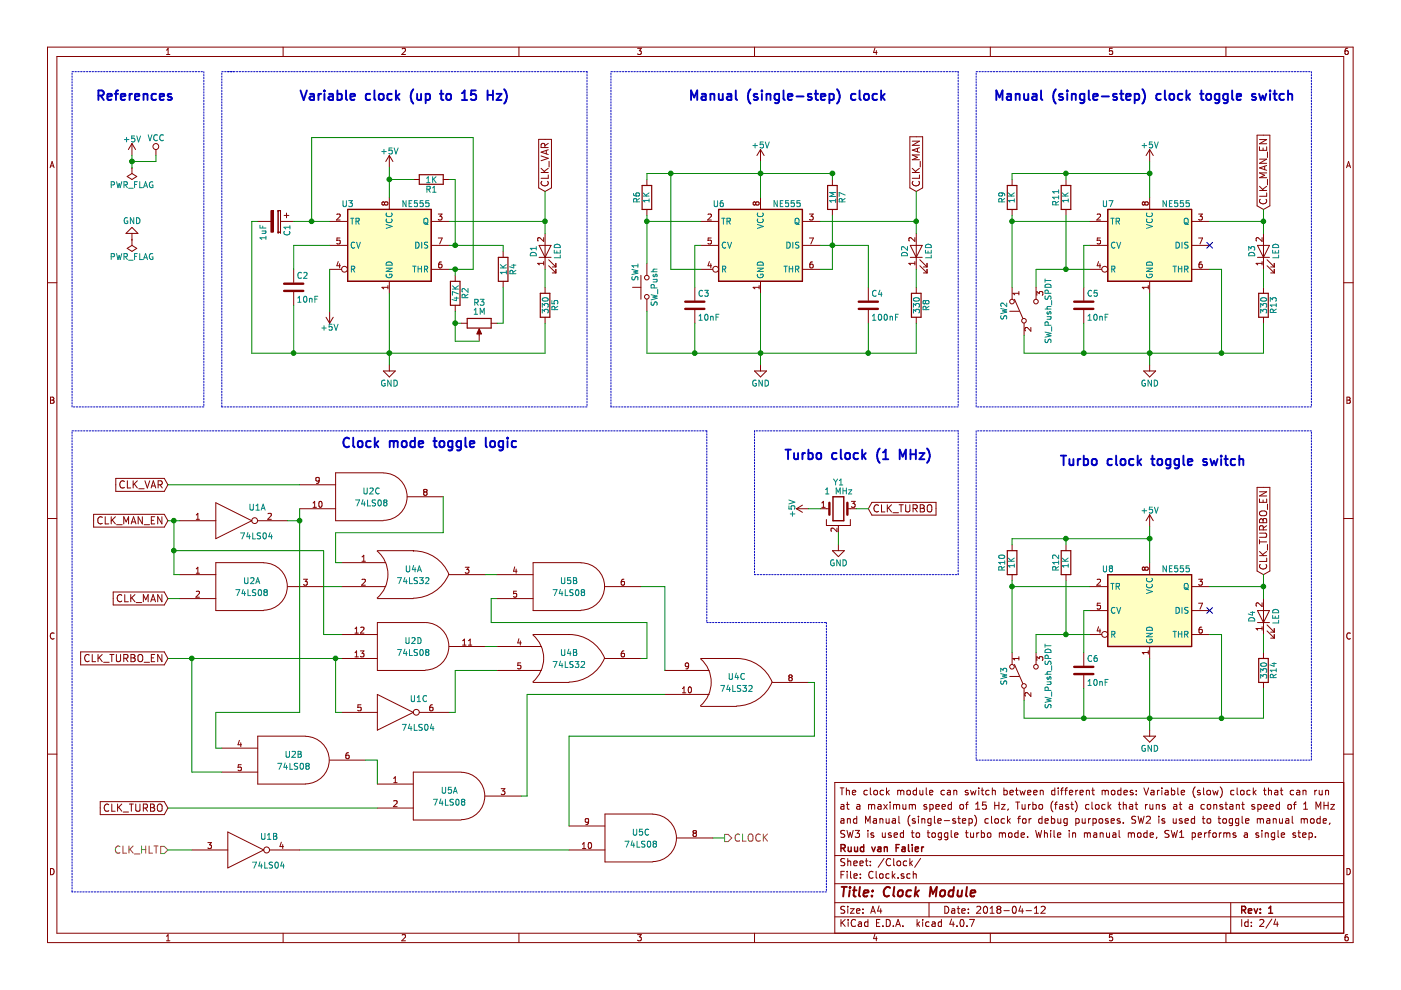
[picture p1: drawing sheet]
EESchema Schematic File Version 2
LIBS:power
LIBS:device
LIBS:switches
LIBS:relays
LIBS:motors
LIBS:transistors
LIBS:conn
LIBS:linear
LIBS:regul
LIBS:74xx
LIBS:cmos4000
LIBS:adc-dac
LIBS:memory
LIBS:xilinx
LIBS:microcontrollers
LIBS:dsp
LIBS:microchip
LIBS:analog_switches
LIBS:motorola
LIBS:texas
LIBS:intel
LIBS:audio
LIBS:interface
LIBS:digital-audio
LIBS:philips
LIBS:display
LIBS:cypress
LIBS:siliconi
LIBS:opto
LIBS:atmel
LIBS:contrib
LIBS:valves
LIBS:TTL-Computer-cache
EELAYER 25 0
EELAYER END
$Descr A4 11693 8268
encoding utf-8
Sheet 2 4
Title "Clock Module"
Date "2018-04-12"
Rev "1"
Comp "Ruud van Falier"
Comment1 "SW3 is used to toggle turbo mode. While in manual mode, SW1 performs a single step."
Comment2 "and Manual (single-step) clock for debug purposes. SW2 is used to toggle manual mode,"
Comment3 "at a maximum speed of 15 Hz, Turbo (fast) clock that runs at a constant speed of 1 MHz"
Comment4 "The clock module can switch between different modes: Variable (slow) clock that can run"
$EndDescr
$Comp
L NE555 U3
U 1 1
P 3250 2050
F 0 "U3" H 2850 2400 50  0000 L CNN
F 1 "NE555" H 3350 2400 50  0000 L CNN
F 2 "" H 3250 2050 50  0001 C CNN
F 3 "" H 3250 2050 50  0001 C CNN
	1    3250 2050
	1    0    0    -1  
$EndComp
$Comp
L CP C1
U 1 1
P 2300 1850
F 0 "C1" H 2325 1950 50  0000 L CNN
F 1 "1uF" H 2325 1750 50  0000 L CNN
F 2 "" H 2338 1700 50  0001 C CNN
F 3 "" H 2300 1850 50  0001 C CNN
	1    2300 1850
	0    1    1    0   
$EndComp
$Comp
L LED D1
U 1 1
P 4550 2100
F 0 "D1" H 4550 2200 50  0000 C CNN
F 1 "LED" H 4550 2000 50  0000 C CNN
F 2 "" H 4550 2100 50  0001 C CNN
F 3 "" H 4550 2100 50  0001 C CNN
	1    4550 2100
	0    -1   -1   0   
$EndComp
$Comp
L R R5
U 1 1
P 4550 2550
F 0 "R5" V 4630 2550 50  0000 C CNN
F 1 "330" V 4550 2550 50  0000 C CNN
F 2 "" V 4480 2550 50  0001 C CNN
F 3 "" H 4550 2550 50  0001 C CNN
	1    4550 2550
	1    0    0    -1  
$EndComp
$Comp
L +5V #PWR01
U 1 1
P 3250 1400
F 0 "#PWR01" H 3250 1250 50  0001 C CNN
F 1 "+5V" H 3250 1540 50  0000 C CNN
F 2 "" H 3250 1400 50  0001 C CNN
F 3 "" H 3250 1400 50  0001 C CNN
	1    3250 1400
	1    0    0    -1  
$EndComp
$Comp
L C C2
U 1 1
P 2450 2400
F 0 "C2" H 2475 2500 50  0000 L CNN
F 1 "10nF" H 2475 2300 50  0000 L CNN
F 2 "" H 2488 2250 50  0001 C CNN
F 3 "" H 2450 2400 50  0001 C CNN
	1    2450 2400
	1    0    0    -1  
$EndComp
$Comp
L +5V #PWR02
U 1 1
P 2750 2600
F 0 "#PWR02" H 2750 2450 50  0001 C CNN
F 1 "+5V" H 2750 2740 50  0000 C CNN
F 2 "" H 2750 2600 50  0001 C CNN
F 3 "" H 2750 2600 50  0001 C CNN
	1    2750 2600
	-1   0    0    1   
$EndComp
$Comp
L POT R3
U 1 1
P 4000 2700
F 0 "R3" V 3825 2700 50  0000 C CNN
F 1 "1M" V 3900 2700 50  0000 C CNN
F 2 "" H 4000 2700 50  0001 C CNN
F 3 "" H 4000 2700 50  0001 C CNN
	1    4000 2700
	0    1    1    0   
$EndComp
$Comp
L R R1
U 1 1
P 3600 1500
F 0 "R1" V 3680 1500 50  0000 C CNN
F 1 "1K" V 3600 1500 50  0000 C CNN
F 2 "" V 3530 1500 50  0001 C CNN
F 3 "" H 3600 1500 50  0001 C CNN
	1    3600 1500
	0    1    1    0   
$EndComp
$Comp
L R R4
U 1 1
P 4200 2250
F 0 "R4" V 4280 2250 50  0000 C CNN
F 1 "1K" V 4200 2250 50  0000 C CNN
F 2 "" V 4130 2250 50  0001 C CNN
F 3 "" H 4200 2250 50  0001 C CNN
	1    4200 2250
	1    0    0    -1  
$EndComp
$Comp
L GND #PWR03
U 1 1
P 3250 3050
F 0 "#PWR03" H 3250 2800 50  0001 C CNN
F 1 "GND" H 3250 2900 50  0000 C CNN
F 2 "" H 3250 3050 50  0001 C CNN
F 3 "" H 3250 3050 50  0001 C CNN
	1    3250 3050
	1    0    0    -1  
$EndComp
$Comp
L +5V #PWR04
U 1 1
P 1100 1300
F 0 "#PWR04" H 1100 1150 50  0001 C CNN
F 1 "+5V" H 1100 1440 50  0000 C CNN
F 2 "" H 1100 1300 50  0001 C CNN
F 3 "" H 1100 1300 50  0001 C CNN
	1    1100 1300
	1    0    0    -1  
$EndComp
$Comp
L GND #PWR05
U 1 1
P 1100 2000
F 0 "#PWR05" H 1100 1750 50  0001 C CNN
F 1 "GND" H 1100 1850 50  0000 C CNN
F 2 "" H 1100 2000 50  0001 C CNN
F 3 "" H 1100 2000 50  0001 C CNN
	1    1100 2000
	-1   0    0    1   
$EndComp
$Comp
L PWR_FLAG #FLG06
U 1 1
P 1100 1400
F 0 "#FLG06" H 1100 1475 50  0001 C CNN
F 1 "PWR_FLAG" H 1100 1550 50  0000 C CNN
F 2 "" H 1100 1400 50  0001 C CNN
F 3 "" H 1100 1400 50  0001 C CNN
	1    1100 1400
	-1   0    0    1   
$EndComp
Text GLabel 4550 1600 1    60   Input ~ 0
CLK_VAR
$Comp
L R R2
U 1 1
P 3800 2450
F 0 "R2" V 3880 2450 50  0000 C CNN
F 1 "47K" V 3800 2450 50  0000 C CNN
F 2 "" V 3730 2450 50  0001 C CNN
F 3 "" H 3800 2450 50  0001 C CNN
	1    3800 2450
	1    0    0    -1  
$EndComp
Text Notes 2500 850  0    79   ~ 16
Variable clock (up to 15 Hz)
Text Notes 5750 850  0    79   ~ 16
Manual (single-step) clock
$Comp
L NE555 U6
U 1 1
P 6350 2050
F 0 "U6" H 5950 2400 50  0000 L CNN
F 1 "NE555" H 6450 2400 50  0000 L CNN
F 2 "" H 6350 2050 50  0001 C CNN
F 3 "" H 6350 2050 50  0001 C CNN
	1    6350 2050
	1    0    0    -1  
$EndComp
$Comp
L +5V #PWR07
U 1 1
P 6350 1350
F 0 "#PWR07" H 6350 1200 50  0001 C CNN
F 1 "+5V" H 6350 1490 50  0000 C CNN
F 2 "" H 6350 1350 50  0001 C CNN
F 3 "" H 6350 1350 50  0001 C CNN
	1    6350 1350
	1    0    0    -1  
$EndComp
$Comp
L GND #PWR08
U 1 1
P 6350 3050
F 0 "#PWR08" H 6350 2800 50  0001 C CNN
F 1 "GND" H 6350 2900 50  0000 C CNN
F 2 "" H 6350 3050 50  0001 C CNN
F 3 "" H 6350 3050 50  0001 C CNN
	1    6350 3050
	1    0    0    -1  
$EndComp
$Comp
L R R6
U 1 1
P 5400 1650
F 0 "R6" V 5480 1650 50  0000 C CNN
F 1 "1K" V 5400 1650 50  0000 C CNN
F 2 "" V 5330 1650 50  0001 C CNN
F 3 "" H 5400 1650 50  0001 C CNN
	1    5400 1650
	-1   0    0    1   
$EndComp
$Comp
L R R7
U 1 1
P 6950 1650
F 0 "R7" V 7030 1650 50  0000 C CNN
F 1 "1M" V 6950 1650 50  0000 C CNN
F 2 "" V 6880 1650 50  0001 C CNN
F 3 "" H 6950 1650 50  0001 C CNN
	1    6950 1650
	1    0    0    -1  
$EndComp
$Comp
L LED D2
U 1 1
P 7650 2100
F 0 "D2" H 7650 2200 50  0000 C CNN
F 1 "LED" H 7650 2000 50  0000 C CNN
F 2 "" H 7650 2100 50  0001 C CNN
F 3 "" H 7650 2100 50  0001 C CNN
	1    7650 2100
	0    -1   -1   0   
$EndComp
Text GLabel 7650 1600 1    60   Input ~ 0
CLK_MAN
$Comp
L R R8
U 1 1
P 7650 2550
F 0 "R8" V 7730 2550 50  0000 C CNN
F 1 "330" V 7650 2550 50  0000 C CNN
F 2 "" V 7580 2550 50  0001 C CNN
F 3 "" H 7650 2550 50  0001 C CNN
	1    7650 2550
	1    0    0    -1  
$EndComp
$Comp
L C C4
U 1 1
P 7250 2550
F 0 "C4" H 7275 2650 50  0000 L CNN
F 1 "100nF" H 7275 2450 50  0000 L CNN
F 2 "" H 7288 2400 50  0001 C CNN
F 3 "" H 7250 2550 50  0001 C CNN
	1    7250 2550
	1    0    0    -1  
$EndComp
$Comp
L C C3
U 1 1
P 5800 2550
F 0 "C3" H 5825 2650 50  0000 L CNN
F 1 "10nF" H 5825 2450 50  0000 L CNN
F 2 "" H 5838 2400 50  0001 C CNN
F 3 "" H 5800 2550 50  0001 C CNN
	1    5800 2550
	1    0    0    -1  
$EndComp
Text Notes 8300 850  0    79   ~ 16
Manual (single-step) clock toggle switch
$Comp
L NE555 U7
U 1 1
P 9600 2050
F 0 "U7" H 9200 2400 50  0000 L CNN
F 1 "NE555" H 9700 2400 50  0000 L CNN
F 2 "" H 9600 2050 50  0001 C CNN
F 3 "" H 9600 2050 50  0001 C CNN
	1    9600 2050
	1    0    0    -1  
$EndComp
$Comp
L +5V #PWR09
U 1 1
P 9600 1350
F 0 "#PWR09" H 9600 1200 50  0001 C CNN
F 1 "+5V" H 9600 1490 50  0000 C CNN
F 2 "" H 9600 1350 50  0001 C CNN
F 3 "" H 9600 1350 50  0001 C CNN
	1    9600 1350
	1    0    0    -1  
$EndComp
$Comp
L GND #PWR010
U 1 1
P 9600 3050
F 0 "#PWR010" H 9600 2800 50  0001 C CNN
F 1 "GND" H 9600 2900 50  0000 C CNN
F 2 "" H 9600 3050 50  0001 C CNN
F 3 "" H 9600 3050 50  0001 C CNN
	1    9600 3050
	1    0    0    -1  
$EndComp
$Comp
L R R9
U 1 1
P 8450 1650
F 0 "R9" V 8530 1650 50  0000 C CNN
F 1 "1K" V 8450 1650 50  0000 C CNN
F 2 "" V 8380 1650 50  0001 C CNN
F 3 "" H 8450 1650 50  0001 C CNN
	1    8450 1650
	-1   0    0    1   
$EndComp
$Comp
L LED D3
U 1 1
P 10550 2100
F 0 "D3" H 10550 2200 50  0000 C CNN
F 1 "LED" H 10550 2000 50  0000 C CNN
F 2 "" H 10550 2100 50  0001 C CNN
F 3 "" H 10550 2100 50  0001 C CNN
	1    10550 2100
	0    -1   -1   0   
$EndComp
Text GLabel 10550 1750 1    60   Input ~ 0
CLK_MAN_EN
$Comp
L R R13
U 1 1
P 10550 2550
F 0 "R13" V 10630 2550 50  0000 C CNN
F 1 "330" V 10550 2550 50  0000 C CNN
F 2 "" V 10480 2550 50  0001 C CNN
F 3 "" H 10550 2550 50  0001 C CNN
	1    10550 2550
	1    0    0    -1  
$EndComp
$Comp
L C C5
U 1 1
P 9050 2550
F 0 "C5" H 9075 2650 50  0000 L CNN
F 1 "10nF" H 9075 2450 50  0000 L CNN
F 2 "" H 9088 2400 50  0001 C CNN
F 3 "" H 9050 2550 50  0001 C CNN
	1    9050 2550
	1    0    0    -1  
$EndComp
$Comp
L R R11
U 1 1
P 8900 1650
F 0 "R11" V 8980 1650 50  0000 C CNN
F 1 "1K" V 8900 1650 50  0000 C CNN
F 2 "" V 8830 1650 50  0001 C CNN
F 3 "" H 8900 1650 50  0001 C CNN
	1    8900 1650
	-1   0    0    1   
$EndComp
Text Notes 8850 3900 0    79   ~ 16
Turbo clock toggle switch
$Comp
L NE555 U8
U 1 1
P 9600 5100
F 0 "U8" H 9200 5450 50  0000 L CNN
F 1 "NE555" H 9700 5450 50  0000 L CNN
F 2 "" H 9600 5100 50  0001 C CNN
F 3 "" H 9600 5100 50  0001 C CNN
	1    9600 5100
	1    0    0    -1  
$EndComp
$Comp
L +5V #PWR011
U 1 1
P 9600 4400
F 0 "#PWR011" H 9600 4250 50  0001 C CNN
F 1 "+5V" H 9600 4540 50  0000 C CNN
F 2 "" H 9600 4400 50  0001 C CNN
F 3 "" H 9600 4400 50  0001 C CNN
	1    9600 4400
	1    0    0    -1  
$EndComp
$Comp
L GND #PWR012
U 1 1
P 9600 6100
F 0 "#PWR012" H 9600 5850 50  0001 C CNN
F 1 "GND" H 9600 5950 50  0000 C CNN
F 2 "" H 9600 6100 50  0001 C CNN
F 3 "" H 9600 6100 50  0001 C CNN
	1    9600 6100
	1    0    0    -1  
$EndComp
$Comp
L R R10
U 1 1
P 8450 4700
F 0 "R10" V 8530 4700 50  0000 C CNN
F 1 "1K" V 8450 4700 50  0000 C CNN
F 2 "" V 8380 4700 50  0001 C CNN
F 3 "" H 8450 4700 50  0001 C CNN
	1    8450 4700
	-1   0    0    1   
$EndComp
$Comp
L LED D4
U 1 1
P 10550 5150
F 0 "D4" H 10550 5250 50  0000 C CNN
F 1 "LED" H 10550 5050 50  0000 C CNN
F 2 "" H 10550 5150 50  0001 C CNN
F 3 "" H 10550 5150 50  0001 C CNN
	1    10550 5150
	0    -1   -1   0   
$EndComp
Text GLabel 10550 4800 1    60   Input ~ 0
CLK_TURBO_EN
$Comp
L R R14
U 1 1
P 10550 5600
F 0 "R14" V 10630 5600 50  0000 C CNN
F 1 "330" V 10550 5600 50  0000 C CNN
F 2 "" V 10480 5600 50  0001 C CNN
F 3 "" H 10550 5600 50  0001 C CNN
	1    10550 5600
	1    0    0    -1  
$EndComp
$Comp
L C C6
U 1 1
P 9050 5600
F 0 "C6" H 9075 5700 50  0000 L CNN
F 1 "10nF" H 9075 5500 50  0000 L CNN
F 2 "" H 9088 5450 50  0001 C CNN
F 3 "" H 9050 5600 50  0001 C CNN
	1    9050 5600
	1    0    0    -1  
$EndComp
$Comp
L R R12
U 1 1
P 8900 4700
F 0 "R12" V 8980 4700 50  0000 C CNN
F 1 "1K" V 8900 4700 50  0000 C CNN
F 2 "" V 8830 4700 50  0001 C CNN
F 3 "" H 8900 4700 50  0001 C CNN
	1    8900 4700
	-1   0    0    1   
$EndComp
$Comp
L Crystal_GND2 Y1
U 1 1
P 7000 4250
F 0 "Y1" H 7000 4475 50  0000 C CNN
F 1 "1 MHz" H 7000 4400 50  0000 C CNN
F 2 "" H 7000 4250 50  0001 C CNN
F 3 "" H 7000 4250 50  0001 C CNN
	1    7000 4250
	1    0    0    -1  
$EndComp
$Comp
L +5V #PWR013
U 1 1
P 6750 4250
F 0 "#PWR013" H 6750 4100 50  0001 C CNN
F 1 "+5V" H 6750 4390 50  0000 C CNN
F 2 "" H 6750 4250 50  0001 C CNN
F 3 "" H 6750 4250 50  0001 C CNN
	1    6750 4250
	0    -1   -1   0   
$EndComp
$Comp
L GND #PWR014
U 1 1
P 7000 4550
F 0 "#PWR014" H 7000 4300 50  0001 C CNN
F 1 "GND" H 7000 4400 50  0000 C CNN
F 2 "" H 7000 4550 50  0001 C CNN
F 3 "" H 7000 4550 50  0001 C CNN
	1    7000 4550
	1    0    0    -1  
$EndComp
Text GLabel 7250 4250 2    60   Input ~ 0
CLK_TURBO
Text Notes 6550 3850 0    79   ~ 16
Turbo clock (1 MHz)
Text Notes 2850 3750 0    79   ~ 16
Clock mode toggle logic
Text GLabel 1400 6750 0    60   Input ~ 0
CLK_TURBO
Text GLabel 1400 5500 0    60   Input ~ 0
CLK_TURBO_EN
Text GLabel 1400 4050 0    60   Input ~ 0
CLK_VAR
Text GLabel 1400 5000 0    60   Input ~ 0
CLK_MAN
Text GLabel 1400 4350 0    60   Input ~ 0
CLK_MAN_EN
$Comp
L 74LS08 U2
U 3 1
P 3100 4150
F 0 "U2" H 3100 4200 50  0000 C CNN
F 1 "74LS08" H 3100 4100 50  0000 C CNN
F 2 "" H 3100 4150 50  0001 C CNN
F 3 "" H 3100 4150 50  0001 C CNN
	3    3100 4150
	1    0    0    -1  
$EndComp
$Comp
L 74LS08 U2
U 1 1
P 2100 4900
F 0 "U2" H 2100 4950 50  0000 C CNN
F 1 "74LS08" H 2100 4850 50  0000 C CNN
F 2 "" H 2100 4900 50  0001 C CNN
F 3 "" H 2100 4900 50  0001 C CNN
	1    2100 4900
	1    0    0    -1  
$EndComp
$Comp
L 74LS08 U5
U 1 1
P 3750 6650
F 0 "U5" H 3750 6700 50  0000 C CNN
F 1 "74LS08" H 3750 6600 50  0000 C CNN
F 2 "" H 3750 6650 50  0001 C CNN
F 3 "" H 3750 6650 50  0001 C CNN
	1    3750 6650
	1    0    0    -1  
$EndComp
$Comp
L 74LS08 U5
U 2 1
P 4750 4900
F 0 "U5" H 4750 4950 50  0000 C CNN
F 1 "74LS08" H 4750 4850 50  0000 C CNN
F 2 "" H 4750 4900 50  0001 C CNN
F 3 "" H 4750 4900 50  0001 C CNN
	2    4750 4900
	1    0    0    -1  
$EndComp
$Comp
L 74LS08 U2
U 4 1
P 3450 5400
F 0 "U2" H 3450 5450 50  0000 C CNN
F 1 "74LS08" H 3450 5350 50  0000 C CNN
F 2 "" H 3450 5400 50  0001 C CNN
F 3 "" H 3450 5400 50  0001 C CNN
	4    3450 5400
	1    0    0    -1  
$EndComp
$Comp
L 74LS08 U2
U 2 1
P 2450 6350
F 0 "U2" H 2450 6400 50  0000 C CNN
F 1 "74LS08" H 2450 6300 50  0000 C CNN
F 2 "" H 2450 6350 50  0001 C CNN
F 3 "" H 2450 6350 50  0001 C CNN
	2    2450 6350
	1    0    0    -1  
$EndComp
$Comp
L 74LS08 U5
U 3 1
P 5350 7000
F 0 "U5" H 5350 7050 50  0000 C CNN
F 1 "74LS08" H 5350 6950 50  0000 C CNN
F 2 "" H 5350 7000 50  0001 C CNN
F 3 "" H 5350 7000 50  0001 C CNN
	3    5350 7000
	1    0    0    -1  
$EndComp
$Comp
L 74LS32 U4
U 1 1
P 3450 4800
F 0 "U4" H 3450 4850 50  0000 C CNN
F 1 "74LS32" H 3450 4750 50  0000 C CNN
F 2 "" H 3450 4800 50  0001 C CNN
F 3 "" H 3450 4800 50  0001 C CNN
	1    3450 4800
	1    0    0    -1  
$EndComp
$Comp
L 74LS32 U4
U 2 1
P 4750 5500
F 0 "U4" H 4750 5550 50  0000 C CNN
F 1 "74LS32" H 4750 5450 50  0000 C CNN
F 2 "" H 4750 5500 50  0001 C CNN
F 3 "" H 4750 5500 50  0001 C CNN
	2    4750 5500
	1    0    0    -1  
$EndComp
$Comp
L 74LS32 U4
U 3 1
P 6150 5700
F 0 "U4" H 6150 5750 50  0000 C CNN
F 1 "74LS32" H 6150 5650 50  0000 C CNN
F 2 "" H 6150 5700 50  0001 C CNN
F 3 "" H 6150 5700 50  0001 C CNN
	3    6150 5700
	1    0    0    -1  
$EndComp
$Comp
L 74LS04 U1
U 1 1
P 1950 4350
F 0 "U1" H 2145 4465 50  0000 C CNN
F 1 "74LS04" H 2140 4225 50  0000 C CNN
F 2 "" H 1950 4350 50  0001 C CNN
F 3 "" H 1950 4350 50  0001 C CNN
	1    1950 4350
	1    0    0    -1  
$EndComp
$Comp
L 74LS04 U1
U 3 1
P 3300 5950
F 0 "U1" H 3495 6065 50  0000 C CNN
F 1 "74LS04" H 3490 5825 50  0000 C CNN
F 2 "" H 3300 5950 50  0001 C CNN
F 3 "" H 3300 5950 50  0001 C CNN
	3    3300 5950
	1    0    0    -1  
$EndComp
$Comp
L 74LS04 U1
U 2 1
P 2050 7100
F 0 "U1" H 2245 7215 50  0000 C CNN
F 1 "74LS04" H 2240 6975 50  0000 C CNN
F 2 "" H 2050 7100 50  0001 C CNN
F 3 "" H 2050 7100 50  0001 C CNN
	2    2050 7100
	1    0    0    -1  
$EndComp
$Comp
L SW_Push SW1
U 1 1
P 5400 2400
F 0 "SW1" H 5450 2500 50  0000 L CNN
F 1 "SW_Push" H 5400 2340 50  0000 C CNN
F 2 "" H 5400 2600 50  0001 C CNN
F 3 "" H 5400 2600 50  0001 C CNN
	1    5400 2400
	0    -1   -1   0   
$EndComp
$Comp
L SW_Push_SPDT SW2
U 1 1
P 8550 2600
F 0 "SW2" H 8550 2770 50  0000 C CNN
F 1 "SW_Push_SPDT" H 8550 2400 50  0000 C CNN
F 2 "" H 8550 2600 50  0001 C CNN
F 3 "" H 8550 2600 50  0001 C CNN
	1    8550 2600
	0    -1   -1   0   
$EndComp
$Comp
L SW_Push_SPDT SW3
U 1 1
P 8550 5650
F 0 "SW3" H 8550 5820 50  0000 C CNN
F 1 "SW_Push_SPDT" H 8550 5450 50  0000 C CNN
F 2 "" H 8550 5650 50  0001 C CNN
F 3 "" H 8550 5650 50  0001 C CNN
	1    8550 5650
	0    -1   -1   0   
$EndComp
$Comp
L PWR_FLAG #FLG015
U 1 1
P 1100 2000
F 0 "#FLG015" H 1100 2075 50  0001 C CNN
F 1 "PWR_FLAG" H 1100 2150 50  0000 C CNN
F 2 "" H 1100 2000 50  0001 C CNN
F 3 "" H 1100 2000 50  0001 C CNN
	1    1100 2000
	-1   0    0    1   
$EndComp
$Comp
L VCC #PWR016
U 1 1
P 1300 1300
F 0 "#PWR016" H 1300 1150 50  0001 C CNN
F 1 "VCC" H 1300 1450 50  0000 C CNN
F 2 "" H 1300 1300 50  0001 C CNN
F 3 "" H 1300 1300 50  0001 C CNN
	1    1300 1300
	1    0    0    -1  
$EndComp
NoConn ~ 10100 2050
NoConn ~ 10100 5100
Wire Wire Line
	3950 2250 3950 1150
Wire Wire Line
	3750 2250 3800 2250
Wire Wire Line
	3800 2250 3950 2250
Wire Wire Line
	3750 1850 4550 1850
Wire Wire Line
	3250 2450 3250 2950
Wire Wire Line
	3250 2950 3250 3050
Wire Wire Line
	2100 2950 2450 2950
Wire Wire Line
	2450 2950 3250 2950
Wire Wire Line
	3250 2950 4550 2950
Connection ~ 3250 2950
Wire Wire Line
	2100 1850 2150 1850
Wire Wire Line
	2100 1850 2100 2950
Wire Wire Line
	3250 1400 3250 1500
Wire Wire Line
	3250 1500 3250 1650
Wire Wire Line
	2450 1850 2600 1850
Wire Wire Line
	2600 1850 2750 1850
Wire Wire Line
	2750 2250 2750 2600
Wire Wire Line
	3950 1150 2600 1150
Wire Wire Line
	2600 1150 2600 1850
Connection ~ 2600 1850
Wire Wire Line
	2750 2050 2450 2050
Wire Wire Line
	2450 2050 2450 2250
Wire Wire Line
	2450 2550 2450 2950
Connection ~ 2450 2950
Wire Wire Line
	3450 1500 3250 1500
Connection ~ 3250 1500
Wire Wire Line
	3750 1500 3800 1500
Wire Wire Line
	3800 1500 3800 2050
Wire Wire Line
	3750 2050 3800 2050
Wire Wire Line
	3800 2050 4200 2050
Connection ~ 3800 2050
Wire Wire Line
	4150 2700 4200 2700
Wire Wire Line
	4200 2050 4200 2100
Wire Wire Line
	4200 2700 4200 2400
Wire Wire Line
	3850 2700 3800 2700
Wire Wire Line
	3800 2600 3800 2700
Wire Wire Line
	3800 2700 3800 2850
Connection ~ 3800 2250
Wire Wire Line
	3800 2850 4000 2850
Connection ~ 3800 2700
Wire Wire Line
	1100 1400 1100 1350
Wire Wire Line
	1100 1350 1100 1300
Wire Wire Line
	4550 1600 4550 1850
Wire Wire Line
	4550 1850 4550 1950
Connection ~ 4550 1850
Wire Wire Line
	4550 2950 4550 2700
Wire Wire Line
	3800 2250 3800 2300
Wire Wire Line
	6350 1350 6350 1450
Wire Wire Line
	6350 1450 6350 1650
Wire Wire Line
	5400 1850 5850 1850
Wire Wire Line
	5400 2950 5800 2950
Wire Wire Line
	5800 2950 6350 2950
Wire Wire Line
	6350 2950 7250 2950
Wire Wire Line
	7250 2950 7650 2950
Wire Wire Line
	6350 2450 6350 2950
Wire Wire Line
	6350 2950 6350 3050
Connection ~ 6350 1450
Connection ~ 6350 2950
Wire Wire Line
	6850 2050 6950 2050
Wire Wire Line
	6950 2050 7250 2050
Wire Wire Line
	6950 1800 6950 2050
Wire Wire Line
	6950 2050 6950 2250
Wire Wire Line
	6950 2250 6850 2250
Connection ~ 6950 2050
Wire Wire Line
	6950 1450 6950 1500
Wire Wire Line
	5400 1800 5400 1850
Wire Wire Line
	5400 1850 5400 2200
Connection ~ 5400 1850
Wire Wire Line
	5400 1450 5600 1450
Wire Wire Line
	5600 1450 6350 1450
Wire Wire Line
	6350 1450 6950 1450
Wire Wire Line
	5850 2250 5600 2250
Wire Wire Line
	5600 2250 5600 1450
Connection ~ 5600 1450
Wire Wire Line
	7650 1600 7650 1850
Wire Wire Line
	7650 1850 7650 1950
Wire Wire Line
	7650 2950 7650 2700
Wire Wire Line
	7650 2250 7650 2400
Wire Wire Line
	7650 1850 6850 1850
Connection ~ 7650 1850
Connection ~ 6950 1450
Wire Wire Line
	7250 2050 7250 2400
Wire Wire Line
	7250 2700 7250 2950
Connection ~ 7250 2950
Wire Wire Line
	5850 2050 5800 2050
Wire Wire Line
	5800 2050 5800 2400
Wire Wire Line
	5800 2700 5800 2950
Connection ~ 5800 2950
Wire Wire Line
	5400 2600 5400 2950
Wire Wire Line
	5400 1450 5400 1500
Wire Wire Line
	4550 2250 4550 2400
Wire Wire Line
	9600 1350 9600 1450
Wire Wire Line
	9600 1450 9600 1650
Wire Wire Line
	8450 1850 9100 1850
Wire Wire Line
	9600 2450 9600 2950
Wire Wire Line
	9600 2950 9600 3050
Connection ~ 9600 1450
Connection ~ 9600 2950
Wire Wire Line
	10200 2250 10100 2250
Connection ~ 8450 1850
Wire Wire Line
	8450 1450 8900 1450
Wire Wire Line
	8900 1450 9600 1450
Wire Wire Line
	10550 1750 10550 1850
Wire Wire Line
	10550 1850 10550 1950
Wire Wire Line
	10550 2950 10550 2700
Wire Wire Line
	10550 2250 10550 2400
Connection ~ 10550 1850
Wire Wire Line
	9100 2050 9050 2050
Wire Wire Line
	9050 2050 9050 2400
Wire Wire Line
	9050 2700 9050 2950
Connection ~ 9050 2950
Wire Wire Line
	8450 1800 8450 1850
Wire Wire Line
	8450 1850 8450 2400
Wire Wire Line
	8900 1500 8900 1450
Connection ~ 8900 1450
Wire Wire Line
	8650 2250 8900 2250
Wire Wire Line
	8900 2250 9100 2250
Wire Wire Line
	8900 2250 8900 1800
Wire Wire Line
	10200 2950 10200 2250
Connection ~ 10200 2950
Wire Wire Line
	8550 2950 9050 2950
Wire Wire Line
	9050 2950 9600 2950
Wire Wire Line
	9600 2950 10200 2950
Wire Wire Line
	10200 2950 10550 2950
Wire Wire Line
	10100 1850 10550 1850
Wire Wire Line
	8550 2800 8550 2950
Wire Wire Line
	8650 2400 8650 2250
Connection ~ 8900 2250
Wire Wire Line
	8450 1450 8450 1500
Wire Wire Line
	9600 4400 9600 4500
Wire Wire Line
	9600 4500 9600 4700
Wire Wire Line
	8450 4900 9100 4900
Wire Wire Line
	9600 5500 9600 6000
Wire Wire Line
	9600 6000 9600 6100
Connection ~ 9600 4500
Connection ~ 9600 6000
Wire Wire Line
	10200 5300 10100 5300
Connection ~ 8450 4900
Wire Wire Line
	8450 4500 8900 4500
Wire Wire Line
	8900 4500 9600 4500
Wire Wire Line
	10550 4800 10550 4900
Wire Wire Line
	10550 4900 10550 5000
Wire Wire Line
	10550 6000 10550 5750
Wire Wire Line
	10550 5300 10550 5450
Connection ~ 10550 4900
Wire Wire Line
	9100 5100 9050 5100
Wire Wire Line
	9050 5100 9050 5450
Wire Wire Line
	9050 5750 9050 6000
Connection ~ 9050 6000
Wire Wire Line
	8450 4850 8450 4900
Wire Wire Line
	8450 4900 8450 5450
Wire Wire Line
	8900 4550 8900 4500
Connection ~ 8900 4500
Wire Wire Line
	8650 5300 8900 5300
Wire Wire Line
	8900 5300 9100 5300
Wire Wire Line
	8900 5300 8900 4850
Wire Wire Line
	10200 6000 10200 5300
Connection ~ 10200 6000
Wire Wire Line
	8550 6000 9050 6000
Wire Wire Line
	9050 6000 9600 6000
Wire Wire Line
	9600 6000 10200 6000
Wire Wire Line
	10200 6000 10550 6000
Wire Wire Line
	10100 4900 10550 4900
Wire Wire Line
	8550 5850 8550 6000
Wire Wire Line
	8650 5450 8650 5300
Connection ~ 8900 5300
Wire Wire Line
	8450 4500 8450 4550
Wire Wire Line
	6750 4250 6850 4250
Wire Wire Line
	7000 4450 7000 4550
Wire Wire Line
	7150 4250 7250 4250
Wire Wire Line
	1400 4050 2500 4050
Wire Wire Line
	1400 4350 1450 4350
Wire Wire Line
	1450 4350 1500 4350
Wire Wire Line
	2500 4250 2500 4350
Wire Wire Line
	2500 4350 2500 5950
Wire Wire Line
	1450 4800 1500 4800
Wire Wire Line
	1450 4350 1450 4600
Wire Wire Line
	1450 4600 1450 4800
Connection ~ 1450 4350
Wire Wire Line
	1400 5000 1500 5000
Wire Wire Line
	2700 4900 2850 4900
Wire Wire Line
	2850 4700 2800 4700
Wire Wire Line
	2800 4700 2800 4450
Wire Wire Line
	2800 4450 3700 4450
Wire Wire Line
	3700 4450 3700 4150
Wire Wire Line
	4050 4800 4150 4800
Wire Wire Line
	2850 5300 2700 5300
Wire Wire Line
	2700 5300 2700 4600
Wire Wire Line
	2700 4600 1450 4600
Connection ~ 1450 4600
Wire Wire Line
	2800 5950 2850 5950
Wire Wire Line
	2800 5500 2800 5950
Wire Wire Line
	4050 5400 4150 5400
Wire Wire Line
	3750 5950 3800 5950
Wire Wire Line
	3800 5950 3800 5600
Wire Wire Line
	3800 5600 4150 5600
Wire Wire Line
	5350 5500 5400 5500
Wire Wire Line
	5400 5500 5400 5200
Wire Wire Line
	5400 5200 4100 5200
Wire Wire Line
	4100 5200 4100 5000
Wire Wire Line
	4100 5000 4150 5000
Wire Wire Line
	5550 4900 5550 5600
Wire Wire Line
	6750 5700 6800 5700
Wire Wire Line
	6800 5700 6800 6150
Wire Wire Line
	6800 6150 4750 6150
Wire Wire Line
	4750 6150 4750 6900
Wire Wire Line
	1850 6250 1800 6250
Wire Wire Line
	1800 6250 1800 5950
Wire Wire Line
	1800 5950 2500 5950
Wire Wire Line
	2500 4350 2400 4350
Connection ~ 2500 4350
Wire Wire Line
	1600 6450 1850 6450
Wire Wire Line
	1400 5500 1600 5500
Wire Wire Line
	1600 5500 2800 5500
Wire Wire Line
	2800 5500 2850 5500
Connection ~ 2800 5500
Wire Wire Line
	1600 6450 1600 5500
Connection ~ 1600 5500
Wire Wire Line
	1400 6750 3150 6750
Wire Wire Line
	3150 6550 3150 6350
Wire Wire Line
	3150 6350 3050 6350
Wire Wire Line
	1400 7100 1600 7100
Wire Wire Line
	4350 6650 4400 6650
Wire Wire Line
	4400 6650 4400 5800
Wire Wire Line
	4400 5800 5550 5800
Wire Wire Line
	4750 7100 2500 7100
Wire Wire Line
	5950 7000 6050 7000
Wire Wire Line
	1300 1300 1300 1350
Wire Wire Line
	1300 1350 1100 1350
Connection ~ 1100 1350
Wire Notes Line
	10950 600  10950 3400
Wire Notes Line
	10950 3400 8150 3400
Wire Notes Line
	8150 3400 8150 600 
Wire Notes Line
	8150 600  10950 600 
Wire Notes Line
	5100 600  8000 600 
Wire Notes Line
	8000 600  8000 3400
Wire Notes Line
	8000 3400 5100 3400
Wire Notes Line
	5100 3400 5100 600 
Wire Notes Line
	1900 600  4900 600 
Wire Notes Line
	4900 600  4900 3400
Wire Notes Line
	4900 3400 1850 3400
Wire Notes Line
	1850 3400 1850 600 
Wire Notes Line
	1850 600  1950 600 
Wire Notes Line
	10950 3600 8150 3600
Wire Notes Line
	8150 3600 8150 6350
Wire Notes Line
	8150 6350 10950 6350
Wire Notes Line
	10950 6350 10950 3600
Wire Notes Line
	8000 3600 6300 3600
Wire Notes Line
	6300 3600 6300 4550
Wire Notes Line
	6300 4550 6300 4800
Wire Notes Line
	6300 4800 6700 4800
Wire Notes Line
	6700 4800 8000 4800
Wire Notes Line
	8000 4800 8000 3600
Wire Wire Line
	5350 4900 5550 4900
Wire Notes Line
	600  3600 5900 3600
Wire Notes Line
	5900 3600 5900 5200
Wire Notes Line
	5900 5200 6900 5200
Wire Notes Line
	6900 5200 6900 7450
Wire Notes Line
	6900 7450 600  7450
Wire Notes Line
	600  7450 600  3600
Text Notes 800  850  0    79   ~ 16
References
Wire Notes Line
	1700 600  1700 3400
Wire Notes Line
	1700 3400 600  3400
Wire Notes Line
	600  3400 600  600 
Wire Notes Line
	600  600  1700 600 
Text HLabel 6050 7000 2    60   Output ~ 0
CLOCK
Text HLabel 1400 7100 0    60   Input ~ 0
CLK_HLT
$EndSCHEMATC
